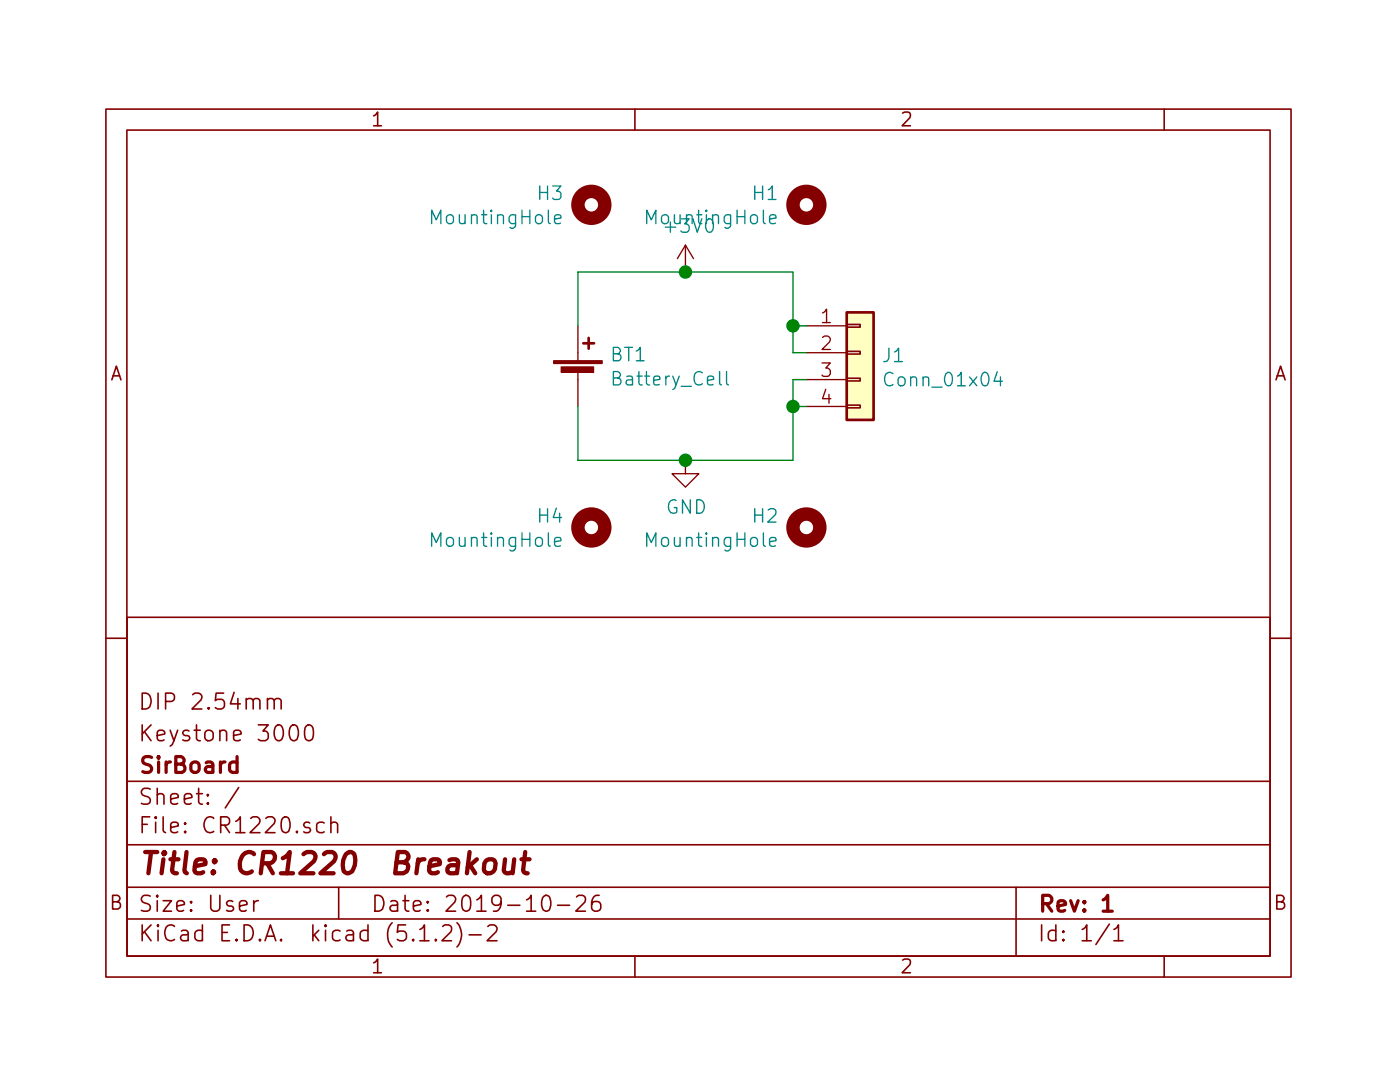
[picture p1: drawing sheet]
EESchema Schematic File Version 4
LIBS:CR1220-cache
EELAYER 29 0
EELAYER END
$Descr User 5197 4016
encoding utf-8
Sheet 1 1
Title "CR1220  Breakout"
Date "2019-10-26"
Rev "1"
Comp "SirBoard"
Comment1 "Keystone 3000"
Comment2 "DIP 2.54mm"
Comment3 ""
Comment4 ""
$EndDescr
$Comp
L Mechanical:MountingHole H1
U 1 1
P 3000 750
F 0 "H1" H 3100 795 50  0000 L CNN
F 1 "MountingHole" H 3100 705 50  0000 L CNN
F 2 "SirBoardLibrary:MountingHole_M2.5_SirBoard" H 3000 750 50  0001 C CNN
F 3 "~" H 3000 750 50  0001 C CNN
	1    3000 750 
	-1   0    0    -1  
$EndComp
$Comp
L Mechanical:MountingHole H2
U 1 1
P 3000 1950
F 0 "H2" H 3100 1995 50  0000 L CNN
F 1 "MountingHole" H 3100 1905 50  0000 L CNN
F 2 "SirBoardLibrary:MountingHole_M2.5_SirBoard" H 3000 1950 50  0001 C CNN
F 3 "~" H 3000 1950 50  0001 C CNN
	1    3000 1950
	-1   0    0    -1  
$EndComp
$Comp
L Device:Battery_Cell BT1
U 1 1
P 2150 1400
F 0 "BT1" H 2268 1495 50  0000 L CNN
F 1 "Battery_Cell" H 2268 1405 50  0000 L CNN
F 2 "Battery:BatteryHolder_Keystone_3000_1x12mm" V 2150 1460 50  0001 C CNN
F 3 "~" V 2150 1460 50  0001 C CNN
F 4 "C238097" H 2150 1400 50  0001 C CNN "Part"
	1    2150 1400
	1    0    0    -1  
$EndComp
$Comp
L Connector_Generic:Conn_01x04 J1
U 1 1
P 3200 1300
F 0 "J1" H 3279 1292 50  0000 L CNN
F 1 "Conn_01x04" H 3279 1202 50  0000 L CNN
F 2 "Connector_PinHeader_2.54mm:PinHeader_1x04_P2.54mm_Vertical" H 3200 1300 50  0001 C CNN
F 3 "~" H 3200 1300 50  0001 C CNN
	1    3200 1300
	1    0    0    -1  
$EndComp
Wire Wire Line
	2150 1200 2150 1000
Wire Wire Line
	2150 1000 2550 1000
Wire Wire Line
	2950 1000 2950 1200
Wire Wire Line
	2950 1300 3000 1300
Wire Wire Line
	2950 1200 3000 1200
Connection ~ 2950 1200
Wire Wire Line
	2950 1200 2950 1300
Wire Wire Line
	2150 1500 2150 1700
Wire Wire Line
	2150 1700 2550 1700
Wire Wire Line
	2950 1700 2950 1500
Wire Wire Line
	2950 1500 3000 1500
Wire Wire Line
	2950 1500 2950 1400
Wire Wire Line
	2950 1400 3000 1400
Connection ~ 2950 1500
$Comp
L Mechanical:MountingHole H3
U 1 1
P 2200 750
F 0 "H3" H 2300 795 50  0000 L CNN
F 1 "MountingHole" H 2300 705 50  0000 L CNN
F 2 "SirBoardLibrary:MountingHole_M2.5_SirBoard" H 2200 750 50  0001 C CNN
F 3 "~" H 2200 750 50  0001 C CNN
	1    2200 750 
	-1   0    0    -1  
$EndComp
$Comp
L Mechanical:MountingHole H4
U 1 1
P 2200 1950
F 0 "H4" H 2300 1995 50  0000 L CNN
F 1 "MountingHole" H 2300 1905 50  0000 L CNN
F 2 "SirBoardLibrary:MountingHole_M2.5_SirBoard" H 2200 1950 50  0001 C CNN
F 3 "~" H 2200 1950 50  0001 C CNN
	1    2200 1950
	-1   0    0    -1  
$EndComp
$Comp
L power:GND #PWR0101
U 1 1
P 2550 1700
F 0 "#PWR0101" H 2550 1450 50  0001 C CNN
F 1 "GND" H 2554 1528 50  0000 C CNN
F 2 "" H 2550 1700 50  0001 C CNN
F 3 "" H 2550 1700 50  0001 C CNN
	1    2550 1700
	1    0    0    -1  
$EndComp
Connection ~ 2550 1700
Wire Wire Line
	2550 1700 2950 1700
$Comp
L power:+3V0 #PWR0102
U 1 1
P 2550 1000
F 0 "#PWR0102" H 2550 850 50  0001 C CNN
F 1 "+3V0" H 2564 1173 50  0000 C CNN
F 2 "" H 2550 1000 50  0001 C CNN
F 3 "" H 2550 1000 50  0001 C CNN
	1    2550 1000
	1    0    0    -1  
$EndComp
Connection ~ 2550 1000
Wire Wire Line
	2550 1000 2950 1000
$EndSCHEMATC
